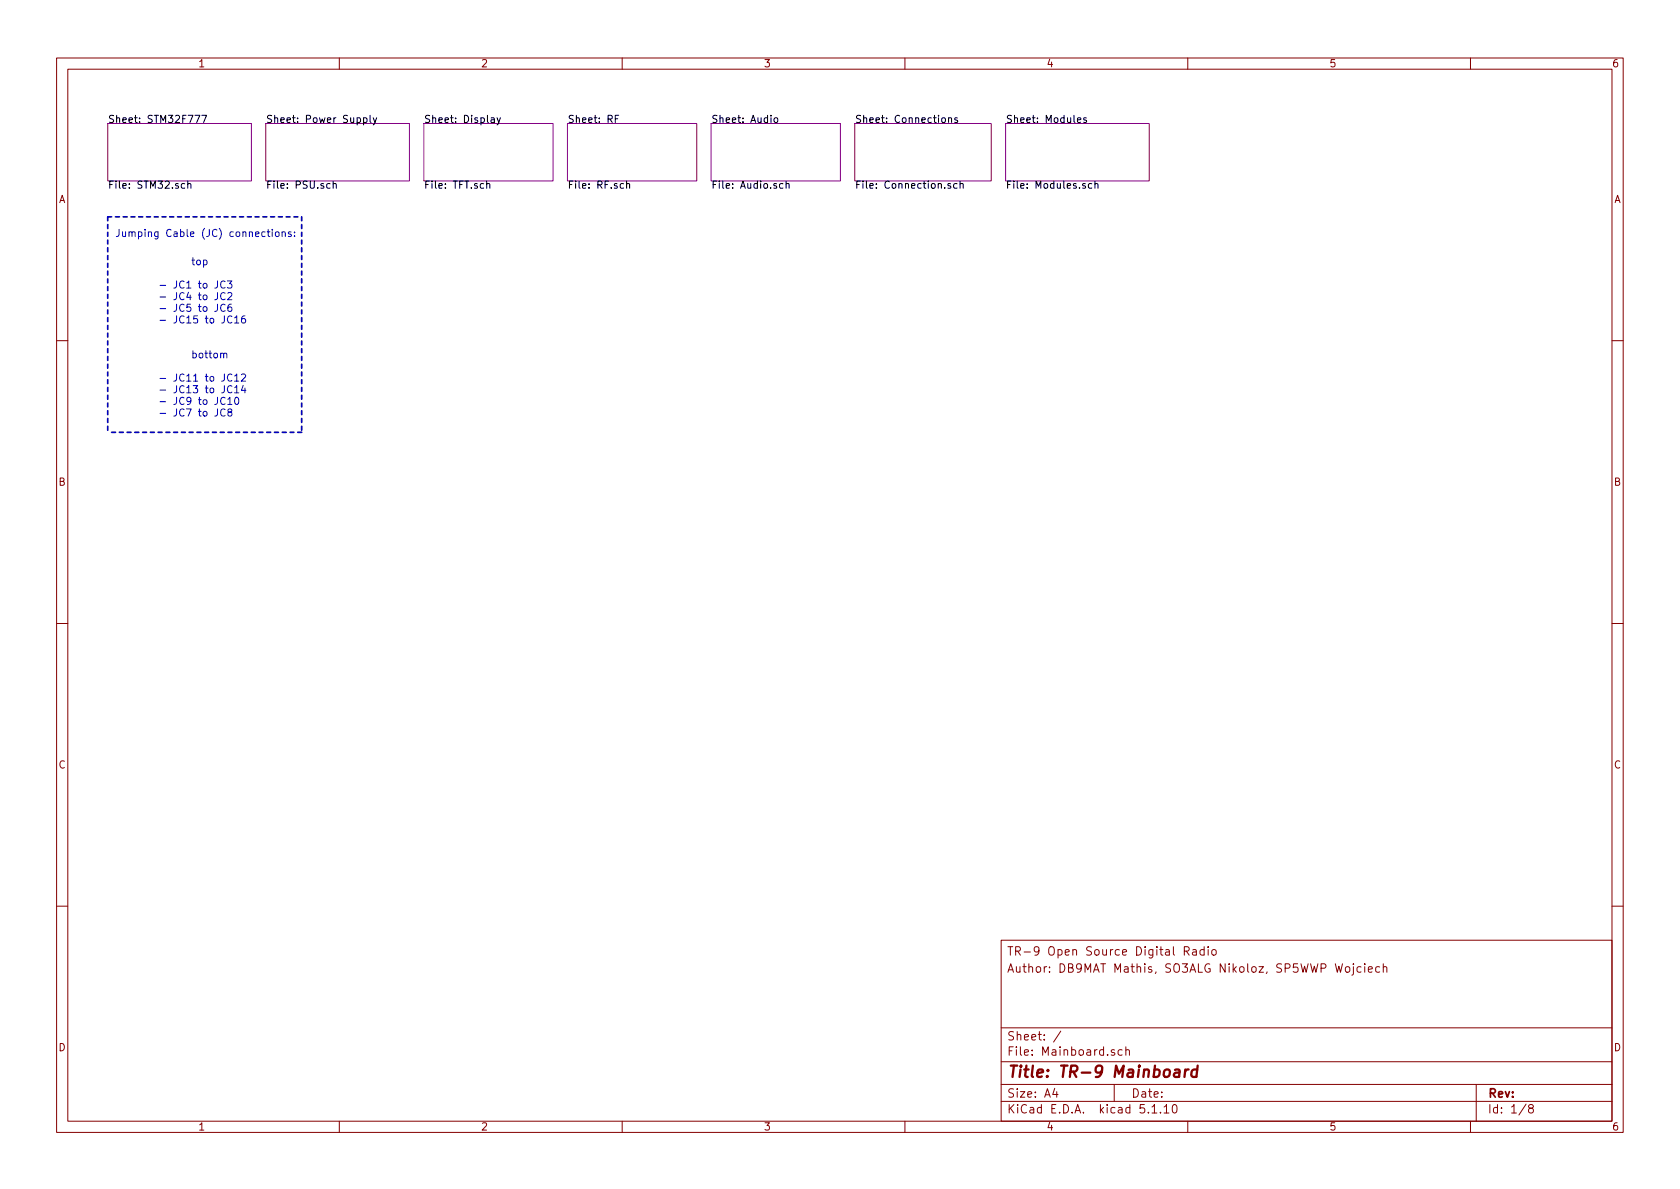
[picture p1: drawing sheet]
<svg xmlns="http://www.w3.org/2000/svg" width="297mm" height="210mm" viewBox="0 0 297 210" stroke-linecap="round" stroke-linejoin="round" font-family="sans-serif">
<g fill="none" stroke="#840000" stroke-width=".18">
<path d="M10 10.3h277v189.9h-277zM12 12.2h273v186.1h-273zM60 10.3v1.9M110 10.3v1.9M160 10.3v1.9M210 10.3v1.9M260 10.3v1.9M10 60.2h2M285 60.2h2M10 110.3h2M285 110.3h2M10 160.2h2"/>
<path d="M177 166.3h108v32h-108zM209.4 168.2l.7-.1 .2-.2-.1-.3-.2-.2h-.6v1.5M209.8 168.2l.5 .7M210.9 168h.6v.9M211.5 168.3h-.5l-.2 .2 .2 .4 .5-.1M212.9 168l-.4-.1-.3 .3v.6l.3 .1 .4-.1M212.9 167.4v1.5M213.6 167.4v.2M213.6 167.9v1M214.3 168l.2-.1 .5 .1v.8l-.2 .1-.5-.1zM237.9 171.1l.3-.2 .4 .2v.7l-.2 .1-.5-.1zM239.3 170.9v1.3l-.3 .2"/>
<path d="M239.3 170.4v.2M240.6 171l-.4-.1-.3 .3 .1 .6 .2 .1h.4M241.3 170.4v.2M241.3 170.9v1M241.9 171.4l.7-.1v-.3l-.5-.1-.2 .2 .1 .8h.6M243.9 171l-.4-.1-.3 .3 .1 .6 .2 .1h.4M244.6 171.1l.2-.2 .3 .1 .1 .9M244.6 170.4v1.5M285 160.2h2M60 198.3v1.9M110 198.3v1.9M160 198.3v1.9"/>
<path d="M177 194.8h108M177 191.8h108M177 187.8h108M177 181.8h108M186.5 192.5l-.4 1h1M186.8 193v1M187.6 182.3l-1.3 2M197 191.8v3M197.1 185.7a.37 .37 0 0 0-.6 .1v.2l.6 .2v.1l-.2 .3-.4-.1M198.4 185.7l-.4-.1-.3 .3 .1 .6 .2 .1 .4-.1M199.1 185.7a.37 .37 0 0 1 .6 .1v.8M199.1 185.1v1.5"/>
<path d="M203.7 195.8l.4-.5v1.5M203.7 196.8h.8M205.2 196.7v.1M205.8 195.8l.4-.5v1.5M205.8 196.8h.9M207.5 195.4l.2-.1a.94 .94 0 0 1 0 1.5h-.1a1 1 0 0 1-.1-1.4zM210 198.3v1.9M260 198.3v1.9M261 191.8v6.5M269.8 195.2l-1.2 2M270.6 196l-.3-.2v-.2l.3-.3h.2l.3 .3-.1 .2-.6 .2a.48 .48 0 0 0-.1 .7l.3 .1 .4-.1a.48 .48 0 0 0-.2-.7"/>
</g>
<path d="M207.7 189.2h.8v1.2M208.6 189.6l-.7 .1a.4 .4 0 0 0-.3 .3 .4 .4 0 0 0 .2 .4l.7-.1M209.6 189.1l-.2 1.3M210.2 189.1a.55 .55 0 0 0-.7 .4M211.7 189.2a.68 .68 0 0 0-1 .3l-.1 .6 .2 .2 .1 .1 .6-.1M211.8 188.4l-.3 2" fill="none" stroke="#840000" stroke-width=".41"/>
<path d="M19 21.8h25.4v10.2h-25.4zM47 21.8h25.4v10.2h-25.4zM74.9 21.8h22.9v10.2h-22.9zM100.3 21.8h22.9v10.2h-22.9zM125.7 21.8h22.9v10.2h-22.9zM151.1 21.8h24.2v10.2h-24.2zM177.8 21.8h25.4v10.2h-25.4z" fill="none" stroke="#840084" stroke-width=".18"/>
<g fill="none" stroke="#000" stroke-width=".18">
<path d="M32.7 32.5h-.4l-.2 .2 .1 .5h.5M33.2 32.6l.2-.1h.3l.1 .8M33.2 32v1.3M34.5 20.4h.8l-.5 1.3M35.7 20.4h.8l-.5 1.3M58.4 32.5h-.4l-.2 .2 .1 .5h.5M58.9 32.6l.2-.1h.3l.1 .8M58.9 32v1.3M64.3 20.9l.3-.1 .3 .3-.1 .5h-.5M64.3 20.8v1.3M65.4 20.4v1.1l.2 .2M66 20.8l.3 .9"/>
<path d="M66.6 20.8l-.4 1.2-.2 .1M86.1 32.6l.1-.1h.3l.1 .8M86.1 32v1.3M86.8 20.9h.5l.1 .8M87.4 21.1l-.4 .1-.2 .2v.2h.6M87.9 20.8l.3 .9M88.5 20.8l-.4 1.2-.2 .1M108.8 21h.4M109.4 20.4h-.6v1.3M110.8 32.6l.2-.1h.3v.8M110.8 32v1.3M137 20.9l.3-.1 .2 .1-.1 .7-.3 .1-.2-.3z"/>
<path d="M138.4 32.5h-.3l-.3 .2 .1 .5h.5M139 32.6l.2-.1h.3v.8M139 32v1.3M166.6 20.9l.3-.1 .3 .3v.3l-.3 .3-.3-.1-.1-.2zM167.7 20.9l.2-.1 .3 .1v.8M167.7 20.8v.9M168.1 32.5h-.3l-.2 .1v.2l.5 .1v.3h-.5M169.2 32.5h-.3l-.3 .2 .1 .5h.5M169.3 20.9l-.3-.1-.2 .2 .1 .2 .4 .1v.3h-.5M169.7 32.6l.3-.1h.3v.8M169.7 32v1.3M190.5 21.2l.6-.1v-.2l-.4-.1-.2 .2 .1 .6h.5"/>
<path d="M192.1 20.9l-.3-.1-.2 .2v.2l.5 .1v.3h-.5M193 32.5h-.3l-.3 .2 .2 .5h.4M193.6 32.6l.2-.1h.3v.8M193.6 32v1.3"/>
</g>
<path d="M19 38.3h34.3M19 38.3v38.1M53.3 38.3v38.1M53.3 76.4h-34.3" fill="none" stroke="#0000c2" stroke-width=".3" stroke-dasharray=".7 .7"/>
<g fill="none" stroke="#0000c2" stroke-width=".18">
<path d="M33.9 46h.5M34.1 45.6v1.1l.3 .1M34.9 46h.3l.2 .1-.1 .7h-.3l-.2-.2zM36 46h.3l.3 .2-.1 .6h-.5M36 46v1.3M38.5 49.7v.9a.39 .39 0 0 1-.5 .3M38.5 51.7v.9a.39 .39 0 0 1-.5 .4M38.5 53.8v.9a.39 .39 0 0 1-.5 .4M39.8 49.8a.6 .6 0 0 0-.8 .4 .6 .6 0 0 0 .5 .7l.3-.1M39.8 51.9a.6 .6 0 0 0-.8 .4 .6 .6 0 0 0 .5 .7l.3-.1M39.8 53.9a.6 .6 0 0 0-.8 .4 .6 .6 0 0 0 .5 .8l.3-.2M40.2 49.7h.8l-.4 .5 .3 .1v.6h-.5l-.2-.1"/>
<path d="M40.3 51.9l.5-.2 .2 .4-.1 .2-.7 .7h.8M40.9 53.8l-.4 .1a.87 .87 0 0 0 0 1.2l.4-.2v-.5l-.4-.1-.2 .2M41 56a.6 .6 0 0 0-.8 .4 .6 .6 0 0 0 .6 .7l.2-.1M41.5 56.2l.4-.4v1.3M41.5 57.1h.7M43.3 55.8l-.4 .2-.2 .4v.6l.3 .1h.3l.1-.2-.1-.5-.3-.1-.3 .3M46.9 41h-.4l-.2 .2 .1 .6h.5M47.2 41h.5M47.4 40.6v1.1l.3 .1M48.1 40.6v.1M48.1 41v.8M48.8 41h.3l.2 .1 .1 .5-.2 .2h-.3l-.2-.1v-.5z"/>
<path d="M49.9 41.1l.2-.1h.3v.8M49.9 41v.8M51.5 41h-.3l-.2 .2 .1 .1 .4 .2v.3h-.5M52.1 41.7v.1M52.1 41v.2M37 62.5h.4M37.1 62v1.1l.3 .2M37.9 62.5h.3l.2 .1v.6l-.4 .1-.2-.2zM38.5 72.3v.9a.39 .39 0 0 1-.5 .4M39 62.6l.2-.1h.3v.8M39 62.5v.8M39.5 62.6l.2-.1h.3l.1 .8"/>
<path d="M39.8 70.4a.6 .6 0 0 0-.8 .4 .6 .6 0 0 0 .5 .7l.3-.1M39.8 72.4a.6 .6 0 0 0-.8 .4 .6 .6 0 0 0 .5 .8l.3-.1M40.3 70.6l.3-.3v1.2M40.3 71.5h.7M40.5 72.9l-.2-.2v-.3l.2-.1 .4 .1v.3l-.5 .2-.1 .2v.2l.2 .3 .4-.1 .1-.2-.1-.3-.1-.1M41 66.3a.6 .6 0 0 0-.8 .4 .6 .6 0 0 0 .6 .7l.2-.1M41 68.3a.6 .6 0 0 0-.8 .4 .6 .6 0 0 0 .6 .8l.2-.2M41.5 66.5l.4-.4v1.3M41.5 68.5l.4-.3v1.3M41.5 67.4h.7M41.5 69.5h.7M41.6 70.4l.2-.1a.67 .67 0 0 1 .4 .6 .67 .67 0 0 1-.4 .6l-.3-.5z"/>
<path d="M42.7 66.3l.5-.2 .2 .4-.8 .9h.8M43 68.1l-.3 .9h.8M43.3 68.6v.9"/>
</g>
<text font-size="2.8" fill="#840000" x="178" y="190.5">Title: TR-9 Mainboard</text>
<g font-size="2.1" fill="#840000">
<text x="178" y="172">Author: DB9MAT Mathis, SO3ALG Nikoloz, SP5WWP Wojciech</text>
<text x="178" y="169">TR-9 Open Source Digital Radio</text>
<text x="178" y="184">Sheet: /</text>
<text x="178" y="186.7">File: Mainboard.sch</text>
<text x="178" y="196.9">KiCad E.D.A. kicad 5.1.10</text>
<text x="178" y="194.1">Size: A4</text>
<text x="200" y="194.1">Date:</text>
<text x="263" y="194.1">Rev:</text>
<text x="263" y="196.9">Id: 1/8</text>
</g>
<g font-size="1.8" fill="#840000">
<text x="35" y="11.9">1</text>
<text x="85" y="11.9">2</text>
<text x="135" y="11.9">3</text>
<text x="185" y="11.9">4</text>
<text x="235" y="11.9">5</text>
<text x="285" y="11.9">6</text>
<text x="10.4" y="35.9">A</text>
<text x="285.4" y="35.9">A</text>
<text x="10.4" y="85.9">B</text>
<text x="285.4" y="85.9">B</text>
<text x="10.4" y="135.9">C</text>
<text x="285.4" y="135.9">C</text>
<text x="10.4" y="185.9">D</text>
<text x="285.4" y="185.9">D</text>
<text x="35" y="199.9">1</text>
<text x="85" y="199.9">2</text>
<text x="135" y="199.9">3</text>
<text x="185" y="199.9">4</text>
<text x="235" y="199.9">5</text>
<text x="285" y="199.9">6</text>
</g>
<g font-size="1.8">
<text x="19" y="21.7">Sheet: STM32F777</text>
<text x="47" y="21.7">Sheet: Power Supply</text>
<text x="74.9" y="21.7">Sheet: Display</text>
<text x="100.3" y="21.7">Sheet: RF</text>
<text x="125.7" y="21.7">Sheet: Audio</text>
<text x="151.1" y="21.7">Sheet: Connections</text>
<text x="177.8" y="21.7">Sheet: Modules</text>
<text x="19" y="33.4">File: STM32.sch</text>
<text x="47" y="33.4">File: PSU.sch</text>
<text x="74.9" y="33.4">File: TFT.sch</text>
<text x="100.3" y="33.4">File: RF.sch</text>
<text x="125.7" y="33.4">File: Audio.sch</text>
<text x="151.1" y="33.4">File: Connection.sch</text>
<text x="177.8" y="33.4">File: Modules.sch</text>
</g>
<g font-size="1.8" fill="#0000c2">
<text x="20.3" y="41.9">Jumping Cable (JC) connections:</text>
<text x="27.9" y="51">- JC1 to JC3</text>
<text x="27.9" y="53.1">- JC4 to JC2</text>
<text x="27.9" y="55.1">- JC5 to JC6</text>
<text x="27.9" y="57.2">- JC15 to JC16</text>
<text x="30.9" y="63.4">bottom</text>
<text x="27.9" y="67.5">- JC11 to JC12</text>
<text x="27.9" y="69.5">- JC13 to JC14</text>
<text x="27.9" y="71.6">- JC9 to JC10</text>
<text x="27.9" y="73.7">- JC7 to JC8</text>
</g>
</svg>
